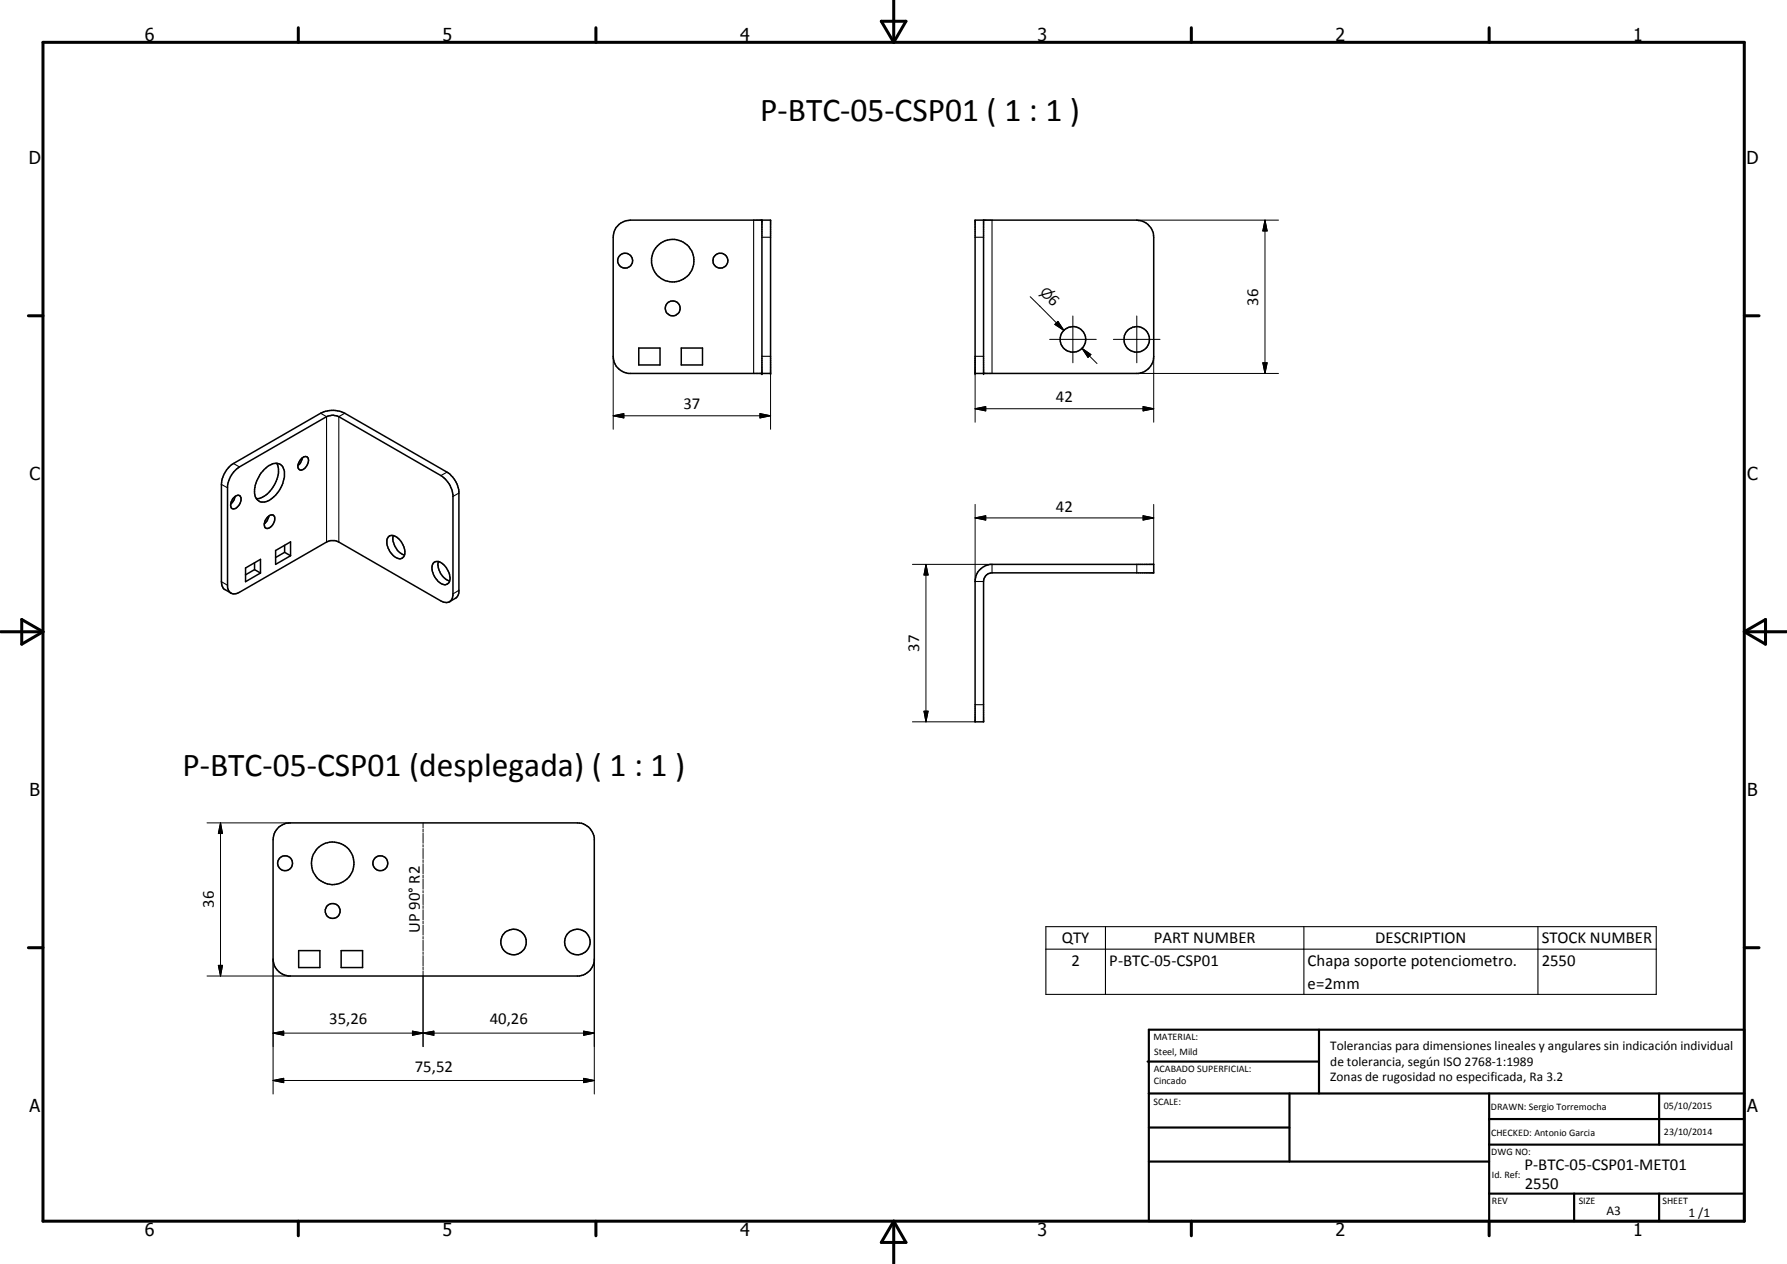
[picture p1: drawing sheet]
<svg xmlns="http://www.w3.org/2000/svg" width="420mm" height="297mm" viewBox="0 0 420 297" stroke-linecap="round" stroke-linejoin="round" font-family="sans-serif">
<g fill="none" stroke="#000" stroke-width=".35">
<path d="M145.5 52.7a4.5 4.5 0 0 1 2.7-1h33v36.1h-33.5a4.1 4.1 0 0 1-3.5-4.1v-27.9l.2-1.4 .5-.9zM179.1 51.7v36.1M229.3 51.7h38a4 4 0 0 1 4 4.1v27.9a4.1 4.1 0 0 1-3.6 4.1h-38.4zM231.3 51.7v36.1M150.2 81.8h5v4h-5zM160.2 81.8h5v4h-5zM54.9 117a.97 .97 0 0 1 1.7-.2 2.18 2.18 0 0 1-1.9 2.7 1.57 1.57 0 0 1 0-2.2zM55 110.9l1.3-1.2 20.5-11.8a3.2 3.2 0 0 1 2.9 0l24 13.9a6.2 6.2 0 0 1 2.8 4.4v23.8a1.7 1.7 0 0 1-1 1.5 1.7 1.7 0 0 1-1.8-.3l-24-13.8a2.89 2.89 0 0 0-2.9 0l-20.5 11.8a1.68 1.68 0 0 1-1.8 .3 1.68 1.68 0 0 1-1-1.6v-23.7l.5-1.7zM55.3 116.7l-.3 .9-.7 .9M62.1 110.3a3.3 3.3 0 0 1 3.7-1.2l.7 .6a3.8 3.8 0 0 1 .2 2.9 6.7 6.7 0 0 1-4.6 5.4 2.02 2.02 0 0 1-2.3-2.1 8.1 8.1 0 0 1 2.3-5.6zM65.1 108.9a5.9 5.9 0 0 1-1.2 6 4.7 4.7 0 0 1-3.6 2.3M70.9 107.7a.92 .92 0 0 1 1.3-.3 .92 .92 0 0 1 .3 1.3 1.78 1.78 0 0 1-2.1 1.7 1.76 1.76 0 0 1 .4-2.5z"/>
<path d="M71.1 107.6l-.4 1.1-.6 .6M54.3 139.4l-1.6-1-.5-.7-.1-1v-22.9a6.3 6.3 0 0 1 2.8-4.9l20.5-11.8a6.2 6.2 0 0 1 5.7 0l24 13.9a6.4 6.4 0 0 1 2.8 4.4v23.7l-.1 .6-.5 .8-1.6 .9M57.7 133.5l3.5-2.1v3.3l-3.5 2zM59.8 133.9l-2.1 1.2M59.8 132.2v1.7M59.8 133.9l1.4 .8M63 121.4l.5-.3a.75 .75 0 0 1 1.1 .5 2.23 2.23 0 0 1-2 2.6 1.6 1.6 0 0 1 .2-2.6zM63.2 121.3l-.4 1.1-.7 .7M64.8 129.4l3.5-2.1v3.3l-3.5 2zM66.9 128.1v1.7M66.9 129.8l1.4 .8M66.9 129.8l-2.1 1.2"/>
<path d="M91.5 126a2.54 2.54 0 0 1 3.1 1.8 2.7 2.7 0 0 1 0 3.3 2.2 2.2 0 0 1-2.7-1.2 3.4 3.4 0 0 1-.6-3.7zM92.4 125.9a4.3 4.3 0 0 0 2.4 4.4l.3 .1M101.9 132.3a1.71 1.71 0 0 1 2.6 .5 3.8 3.8 0 0 1 1.1 4.1 1.61 1.61 0 0 1-2.6-.2 4.3 4.3 0 0 1-1.2-4.2zM103.1 132a4.2 4.2 0 0 0 2.6 4.6M230.3 134l1.1-.9 1.4-.5h38.5v2h-38.1a2 2 0 0 0-1.9 2.1v32.9h-2v-32.9l.2-1.5zM65.6 194.4l1.7-.9 .9-.1h67.6a4 4 0 0 1 3.9 3.5v28.9a4.2 4.2 0 0 1-3.5 3.6h-68.4a4.1 4.1 0 0 1-3.6-4v-28l.3-1.4zM70.2 223.4h5v4h-5zM80.2 223.4h5v4h-5z"/>
<circle cx="147" cy="61.2" r="1.75"/>
<circle cx="158.2" cy="61.3" r="5"/>
<circle cx="158.2" cy="72.5" r="1.76"/>
<circle cx="169.4" cy="61.3" r="1.75"/>
<circle cx="252.3" cy="79.7" r="3"/>
<circle cx="267.3" cy="79.8" r="3"/>
<circle cx="67" cy="202.9" r="1.75"/>
<circle cx="78.2" cy="214.1" r="1.76"/>
<circle cx="78.2" cy="202.9" r="5"/>
<circle cx="89.4" cy="202.9" r="1.75"/>
<circle cx="120.7" cy="221.4" r="3"/>
<circle cx="135.8" cy="221.4" r="3"/>
</g>
<g fill="#000">
<circle cx="179.1" cy="51.7" r=".18"/>
<circle cx="179.1" cy="87.8" r=".18"/>
<circle cx="181.2" cy="87.8" r=".18"/>
<circle cx="229.3" cy="87.8" r=".18"/>
<circle cx="231.3" cy="87.8" r=".18"/>
</g>
<g fill="none" stroke="#000" stroke-width=".25">
<path d="M177.2 51.7v36.1M179.1 55.8h2.1M229.3 55.8h2M233.2 51.7v36.1M75.4 97.1l1.4 .8v29.5M81.1 97.1l-1.4 .8v29.5M179.1 83.7h2.1M229.3 83.7h2M52.1 113.8l1.4 .8M54.9 108.9l1.4 .8M105.1 111l-1.4 .8M107.9 115.9l-1.4 .8"/>
<path d="M52.1 136.7l1.4 .8M107.9 138.7l-1.4 .9M229.3 136.7h2M233.2 132.6v2M267.3 132.6v2M229.3 165.6h2M245.9 217.8h143.5v15.9h-143.5zM259.9 217.8v15.9M306.6 217.8v15.9M361.6 217.8v15.9M245.9 223.1h143.5"/>
</g>
<g fill="none" stroke="#000" stroke-width=".24">
<path d="M267.3 51.7h33.3M297.4 51.7l.5 2.6h-1zM297.4 51.7v36.1M242.2 69.7l7.9 7.9M246.8 79.8h11M248 76.2l.7-.7 1.4 2.1zM248.4 75.9l1.7 1.7M248.7 75.5l1.4 2.1-2.1-1.4zM252.3 74.3v11M261.8 79.8h10.9M267.3 74.3v11M144.2 97.7l2.5-.5v1z"/>
<path d="M144.2 97.7h37M144.2 83.7v17.2M178.7 97.2l2.5 .5-2.5 .5zM181.2 83.7v17.2M229.3 96.1l2.5-.6v1.1zM229.3 83.7v15.5M229.3 96.1h42M254.4 81.9l2.1 1.4-.7 .7zM254.4 81.9l3.5 3.5M267.3 87.8h33.3M268.8 95.5l2.5 .6-2.5 .5zM271.3 83.7v15.5"/>
<path d="M296.9 85.3h1l-.5 2.5zM229.3 118.5v18.2M271.3 118.5v14.1M214.5 132.6h18.7M217.7 132.6l.5 2.5h-1zM217.7 132.6v37M229.3 121.7l2.5-.5v1zM229.3 121.7h42M268.8 121.2l2.5 .5-2.5 .5zM214.5 169.6h14.8M217.2 167.1h1l-.5 2.5zM48.7 193.4h19.5"/>
<path d="M51.8 193.4l.5 2.5h-1zM51.8 193.4v36M99.5 193.4v1.2M99.5 194.9v.6M99.5 195.7v2.5M99.5 198.5v.6M99.5 199.4v2.4M99.5 202.1v.6M99.5 203v2.4M99.5 205.7v.6M99.5 206.5v2.5M99.5 209.3v.5"/>
<path d="M99.5 210.2v2.4M99.5 212.9v.6M99.5 213.8v2.4M99.5 216.5v.6M99.5 217.4v2.4M48.7 229.4h19.5M51.3 226.9h1l-.5 2.5zM64.2 225.4v31.7M99.5 220.1v.6M99.5 221v2.4M99.5 223.7v.6M99.5 224.6v2.4"/>
<path d="M99.5 227.2v.7M99.5 228.2v17.8M139.7 225.4v31.7M64.2 242.8l2.5-.5v1zM64.2 253.9l2.5-.5v1zM64.2 242.8h75.5M64.2 253.9h75.5M97 242.3l2.5 .5-2.5 .5zM99.5 242.8l2.5-.5v1zM137.2 242.3l2.5 .5-2.5 .5zM137.2 253.4l2.5 .5-2.5 .5z"/>
</g>
<g fill="none" stroke="#000" stroke-width=".71">
<path d="M10.1 9.9h400v277.1h-400zM70.1 6.5v3.4M140.1 6.5v3.4M207.2 5h5.8l-2.9 4.9zM210.1 0v9.9M280.1 6.5v3.4M350.1 6.5v3.4M6.7 74.2h3.4M410.1 74.2h3.5M.1 148.5h10M5.1 145.6l5 2.9-5 2.9zM410.1 148.5h10"/>
<path d="M410.1 148.5l5-2.9v5.8zM6.7 222.7h3.4M410.1 222.7h3.5M70.1 287v3.4M140.1 287v3.4M210.1 287v10M210.1 287l2.9 5h-5.8zM280.1 287v3.4M350.1 287v3.4"/>
</g>
<g fill="none" stroke="#000" stroke-width=".51">
<path d="M269.8 249.5h40.3M270.1 242h140v45h-140zM270.1 257h140M303.2 257v16M310.1 242v15M350.1 257v30M390.1 257v12M270.1 265h33.1M270.1 273h80M350.1 269h60M350.1 263h60M350.1 280.5h60"/>
<path d="M370.1 280.5v6.5M390.1 280.5v6.5"/>
</g>
<g fill="#000">
<path d="M297.4 51.7l.5 2.6h-1zM248.7 75.5l1.4 2.1-2.1-1.4zM144.2 97.7l2.5-.5v1zM178.7 97.2l2.5 .5-2.5 .5zM229.3 96.1l2.5-.6v1.1zM254.4 81.9l2.1 1.4-.7 .7zM268.8 95.5l2.5 .6-2.5 .5zM296.9 85.3h1l-.5 2.5zM217.7 132.6l.5 2.5h-1zM229.3 121.7l2.5-.5v1zM268.8 121.2l2.5 .5-2.5 .5zM217.2 167.1h1l-.5 2.5z"/>
<path d="M51.8 193.4l.5 2.5h-1zM51.3 226.9h1l-.5 2.5zM64.2 242.8l2.5-.5v1zM64.2 253.9l2.5-.5v1zM97 242.3l2.5 .5-2.5 .5zM99.5 242.8l2.5-.5v1zM137.2 242.3l2.5 .5-2.5 .5zM137.2 253.4l2.5 .5-2.5 .5z"/>
</g>
<g font-size="7.9">
<text x="178.8" y="28.3">P-BTC-05-CSP01 ( 1 : 1 )</text>
<text x="42.9" y="182.2">P-BTC-05-CSP01 (desplegada) ( 1 : 1 )</text>
</g>
<g font-size="4.2">
<text x="34" y="9.6">6</text>
<text x="104" y="9.6">5</text>
<text x="174" y="9.6">4</text>
<text x="244" y="9.6">3</text>
<text x="314" y="9.6">2</text>
<text x="384" y="9.6">1</text>
<text x="6.8" y="38.7">D</text>
<text x="410.6" y="38.7">D</text>
<text x="7" y="112.9">C</text>
<text x="410.8" y="112.9">C</text>
<text x="7" y="187.1">B</text>
<text x="410.8" y="187.1">B</text>
<text x="7" y="261.4">A</text>
<text x="410.8" y="261.4">A</text>
<text x="34" y="290.4">6</text>
<text x="104" y="290.4">5</text>
<text x="174" y="290.4">4</text>
<text x="244" y="290.4">3</text>
<text x="314" y="290.4">2</text>
<text x="384" y="290.4">1</text>
</g>
<g font-size="3.9">
<text x="246.2" y="70.7" transform="rotate(45 246.2 70.7)">6</text>
<text x="295.9" y="71.8" transform="rotate(-90 295.9 71.8)">36</text>
<text x="248.3" y="94.6">42</text>
<text x="160.7" y="96.2">37</text>
<text x="248.3" y="120.2">42</text>
<text x="216.1" y="153.2" transform="rotate(-90 216.1 153.2)">37</text>
<text x="50.3" y="213.4" transform="rotate(-90 50.3 213.4)">36</text>
<text x="98.7" y="219.3" transform="rotate(-90 98.7 219.3)">UP 90° R2</text>
<text x="249.7" y="221.7">QTY</text>
<text x="271.3" y="221.7">PART NUMBER</text>
<text x="323.3" y="221.7">DESCRIPTION</text>
<text x="362.5" y="221.7">STOCK NUMBER</text>
<text x="251.9" y="227">2</text>
<text x="260.8" y="227">P-BTC-05-CSP01</text>
<text x="307.5" y="227.1">Chapa soporte potenciometro.</text>
<text x="362.5" y="227">2550</text>
<text x="307.5" y="232.4">e=2mm</text>
<text x="77.4" y="240.7">35,26</text>
<text x="115.2" y="240.7">40,26</text>
<text x="97.5" y="251.8">75,52</text>
<text x="358.5" y="275">P-BTC-05-CSP01-MET01</text>
<text x="358.5" y="279.4">2550</text>
</g>
<text font-size="3.3" x="244.3" y="68.7" transform="rotate(45 244.3 68.7)">n</text>
<g font-size="3.1">
<text x="312.7" y="246.8">Tolerancias para dimensiones lineales y angulares sin indicación individual</text>
<text x="312.7" y="250.4">de tolerancia, según ISO 2768-1:1989</text>
<text x="312.7" y="254">Zonas de rugosidad no especificada, Ra 3.2</text>
<text x="377.7" y="285.6">A3</text>
<text x="397" y="285.9">1 /1</text>
</g>
<g font-size="2.4">
<text x="271.2" y="244.4">MATERIAL:</text>
<text x="271.3" y="252">ACABADO SUPERFICIAL:</text>
<text x="271.4" y="247.9">Steel, Mild</text>
<text x="271.3" y="254.6">Cincado</text>
<text x="271.2" y="259.7">SCALE:</text>
<text x="350.6" y="260.8">DRAWN: Sergio Torremocha</text>
<text x="391.2" y="260.6">05/10/2015</text>
<text x="350.6" y="267">CHECKED: Antonio Garcia</text>
<text x="391.2" y="266.7">23/10/2014</text>
<text x="350.6" y="271.4">DWG NO:</text>
<text x="350.8" y="276.9">Id. Ref:</text>
<text x="350.8" y="282.8">REV</text>
<text x="371.2" y="282.9">SIZE</text>
<text x="390.9" y="282.9">SHEET</text>
</g>
</svg>
